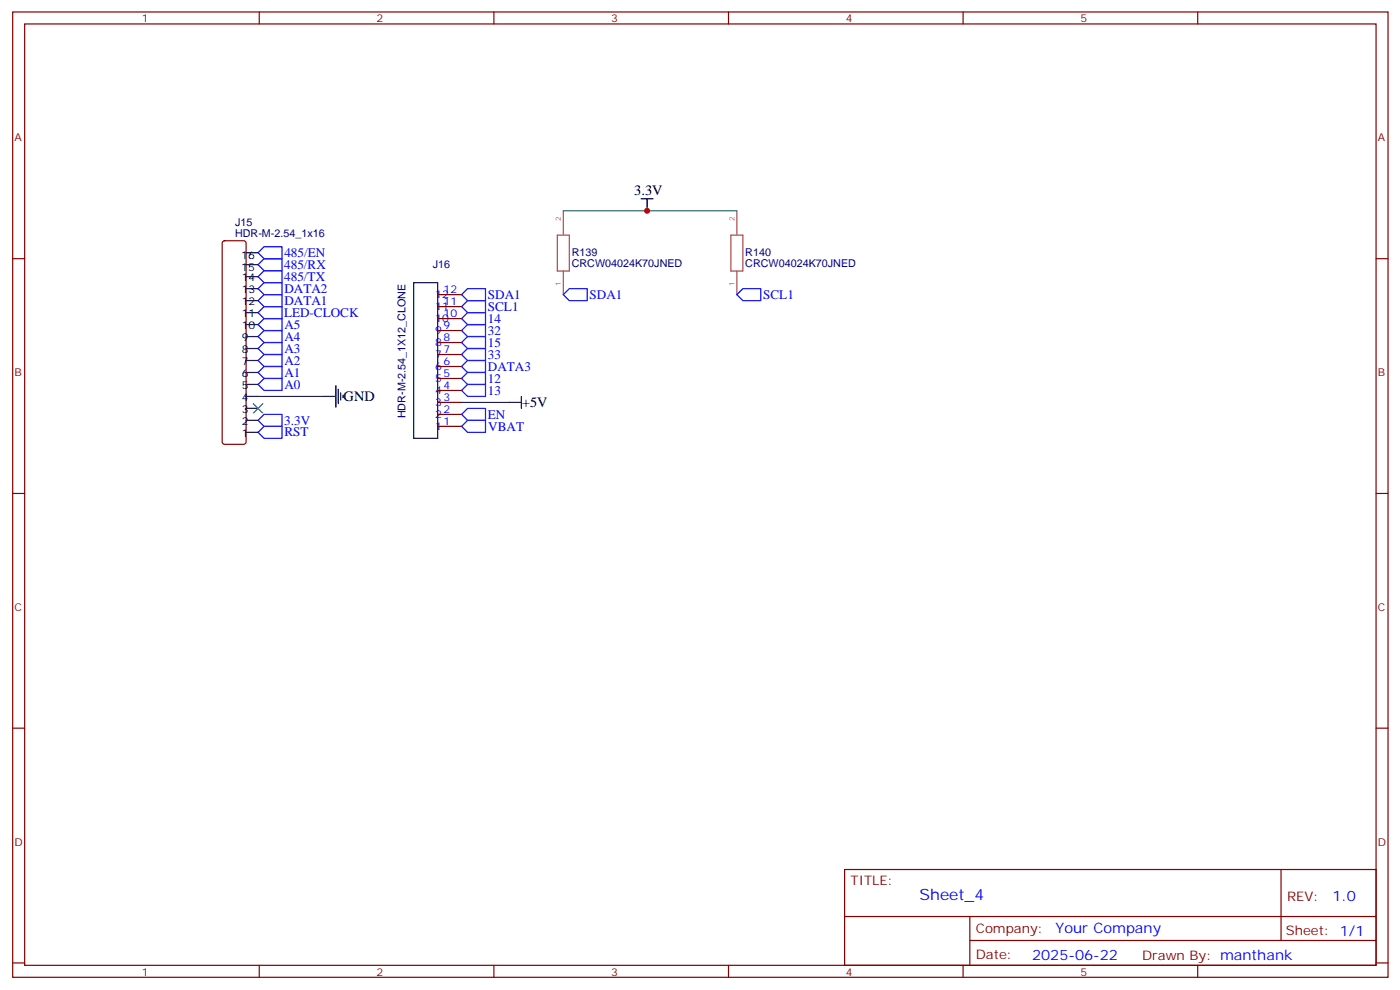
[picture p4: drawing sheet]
<svg xmlns="http://www.w3.org/2000/svg" width="413mm" height="292mm" viewBox="0 0 413 292" stroke-linecap="round" stroke-linejoin="round" font-family="sans-serif">
<g fill="none" stroke="#870000" stroke-width=".35">
<path d="M3.7 3.5h405.4v284.4h-405.4zM7.3 7.1h398.3v277.2h-398.3zM76.4 3.5v3.6M145.6 3.5v3.6M214.7 3.5v3.6M283.8 3.5v3.6M353 3.5v3.6M3.7 76.2h3.6M65.7 71.1l.5-.2h5.6l.5 .2 .2 .5v58.6l-.2 .5-.5 .2h-5.6l-.5-.3-.2-.4v-58.6zM405.6 76.2h3.5M129 97.4h7M129 93.8h7"/>
<path d="M129 90.3h7M129 86.8h7M129 118.5h7M129 115h7M129 111.5h7M129 107.9h7M129 104.4h7M129 100.9h7M129 125.6h7M129 122.1h7M3.7 145.3h3.6M405.6 145.3h3.5"/>
<path d="M3.7 214.5h3.6M405.6 214.5h3.5M248.9 256.1h156.7v28.2h-156.7zM377.5 256.1l.1 20.9M249 270h156.4M285.8 277h119.6M285.8 270v14.1M3.7 283.6h3.6M76.4 284.3v3.6M145.6 284.3v3.6M214.7 284.3v3.6M283.8 284.3v3.6"/>
<path d="M353 284.3v3.6M405.6 283.6h3.5"/>
</g>
<g fill="none" stroke="#000" stroke-width=".35">
<path d="M188.9 58.6h3.6M190.7 58.6v3.5M72.5 78h3.6M72.5 74.4h3.6M72.5 99.1h3.6M72.5 95.6h3.6M72.5 92.1h3.6M72.5 88.5h3.6M72.5 85h3.6M72.5 81.5h3.6M121.9 83.3h7.1v45.8h-7.1zM72.5 116.8h3.6"/>
<path d="M72.5 113.2h3.6M72.5 109.7h3.6M72.5 106.2h3.6M72.5 102.7h3.6M95.5 116.8h3.5M99 113.6v6.3M99.7 114.7v4.2M100.4 115.7v2.1M101.1 116.4v.7M150.1 118.5h3.6M153.7 116.8v3.5M72.5 127.4h3.6"/>
<path d="M72.5 123.8h3.6M72.5 120.3h3.6"/>
</g>
<g fill="none" stroke="#00f" stroke-width=".35">
<path d="M76.1 74.4l1.7-1.7h5.3v3.5h-5.3zM76.1 78l1.7-1.8h5.3v3.5h-5.3zM76.1 99.1l1.7-1.7h5.3v3.5h-5.3zM76.1 95.6l1.7-1.8h5.3v3.6h-5.3zM76.1 81.5l1.7-1.8h5.3v3.6h-5.3zM76.1 88.5l1.7-1.7h5.3v3.5h-5.3zM76.1 92.1l1.7-1.8h5.3v3.5h-5.3zM77.8 83.3h5.3v3.5h-5.3l-1.7-1.8zM136 86.8l1.8-1.8h5.3v3.5h-5.3zM136 90.3l1.8-1.8h5.3v3.6h-5.3zM136 93.8l1.8-1.7h5.3v3.5h-5.3zM136 97.4l1.8-1.8h5.3v3.5h-5.3z"/>
<path d="M166 86.8l1.8-1.8h5.3v3.5h-5.3zM217.2 86.8l1.7-1.8h5.3v3.5h-5.3zM76.1 113.2l1.7-1.7h5.3v3.5h-5.3zM76.1 109.7l1.7-1.8h5.3v3.6h-5.3zM76.1 106.2l1.7-1.8h5.3v3.5h-5.3zM76.1 102.7l1.7-1.8h5.3v3.5h-5.3zM136 100.9l1.8-1.8h5.3v3.6h-5.3zM136 104.4l1.8-1.7h5.3v3.5h-5.3zM136 107.9l1.8-1.7h5.3v3.5h-5.3zM136 111.5l1.8-1.8h5.3v3.5h-5.3zM136 115l1.8-1.8h5.3v3.6h-5.3zM76.1 123.8l1.7-1.7h5.3v3.5h-5.3z"/>
<path d="M77.8 125.6h5.3v3.5h-5.3l-1.7-1.7zM136 122.1l1.8-1.8h5.3v3.5h-5.3zM136 125.6l1.8-1.8h5.3v3.6h-5.3z"/>
</g>
<path d="M74.6 118.9l2.9 2.8M77.5 118.9l-2.9 2.8" fill="none" stroke="#3c3" stroke-width=".35"/>
<path d="M166 62.1h51.2M76.1 116.8h19.4M136 118.5h14.1" fill="none" stroke="#008700" stroke-width=".35"/>
<path d="M164.3 69.3h3.5v10.5h-3.5zM166 62.1v6.9M166 79.8v7M215.4 69.3h3.5v10.5h-3.5zM217.2 62.1v6.9M217.2 79.8v7" fill="none" stroke="#a64a4a" stroke-width=".35"/>
<circle cx="190.7" cy="62.1" r=".88" fill="#c00"/>
<text font-size="4.6" fill="#00f" x="271" y="265.1">Sheet_4</text>
<g font-size="4.2">
<text x="186.9" y="57.5">3.3V</text>
<text x="101.3" y="118.2">GND</text>
<text x="153.8" y="120">+5V</text>
</g>
<g font-size="4.2" fill="#00f">
<text x="392.7" y="265.4">1.0</text>
<text x="311.1" y="274.9">Your Company</text>
<text x="304.2" y="282.7">2025-06-22</text>
</g>
<g font-size="3.9" fill="#00f">
<text x="83.8" y="75.7">485/EN</text>
<text x="83.8" y="79.3">485/RX</text>
<text x="83.8" y="82.8">485/TX</text>
<text x="83.8" y="86.3">DATA2</text>
<text x="83.8" y="89.9">DATA1</text>
<text x="143.8" y="88">SDA1</text>
<text x="173.8" y="88">SDA1</text>
<text x="224.9" y="88">SCL1</text>
<text x="83.7" y="93.4">LED-CLOCK</text>
<text x="143.8" y="91.5">SCL1</text>
<text x="143.8" y="95.2">14</text>
<text x="83.8" y="100.4">A4</text>
<text x="83.8" y="96.9">A5</text>
<text x="143.8" y="98.7">32</text>
<text x="83.8" y="107.5">A2</text>
<text x="83.8" y="104">A3</text>
<text x="143.8" y="102.2">15</text>
<text x="143.8" y="105.7">33</text>
<text x="83.8" y="110.9">A1</text>
<text x="143.8" y="109.3">DATA3</text>
<text x="143.8" y="112.8">12</text>
<text x="83.8" y="114.5">A0</text>
<text x="143.8" y="116.3">13</text>
<text x="83.8" y="125">3.3V</text>
<text x="143.8" y="123.4">EN</text>
<text x="83.8" y="128.6">RST</text>
<text x="143.9" y="126.9">VBAT</text>
</g>
<g font-size="3.9" fill="#800">
<text x="250.7" y="260.7">TITLE:</text>
<text x="379.3" y="265.4">REV:</text>
<text x="287.6" y="274.9">Company:</text>
<text x="379" y="275.5">Sheet: 1/1</text>
<text x="287.6" y="282.6">Date:</text>
<text x="336.6" y="282.7">Drawn By: manthank</text>
</g>
<g font-size="3.2" fill="#800">
<text x="41.8" y="6.5">1</text>
<text x="111" y="6.5">2</text>
<text x="180.1" y="6.5">3</text>
<text x="249.3" y="6.5">4</text>
<text x="318.4" y="6.5">5</text>
<text x="4.3" y="41.6">A</text>
<text x="406.1" y="41.6">A</text>
<text x="4.3" y="110.8">B</text>
<text x="406.1" y="110.8">B</text>
<text x="4.3" y="179.9">C</text>
<text x="406.1" y="179.9">C</text>
<text x="4.3" y="249.1">D</text>
<text x="406.1" y="249.1">D</text>
<text x="41.8" y="287.3">1</text>
<text x="111" y="287.3">2</text>
<text x="180.1" y="287.3">3</text>
<text x="249.3" y="287.3">4</text>
<text x="318.4" y="287.3">5</text>
</g>
<g font-size="3.2" fill="#000080">
<text x="69.3" y="69.8">HDR-M-2.54_1x16</text>
<text x="69.3" y="66.7">J15</text>
<text x="168.5" y="75.5">R139</text>
<text x="219.6" y="75.5">R140</text>
<text x="127.6" y="79">J16</text>
<text x="168.5" y="78.7">CRCW04024K70JNED</text>
<text x="219.6" y="78.7">CRCW04024K70JNED</text>
<text x="119.5" y="123.2" transform="rotate(-90 119.5 123.2)">HDR-M-2.54_1X12_CLONE</text>
</g>
<g font-size="3.2">
<text x="71.1" y="76.2">16</text>
<text x="71.1" y="79.7">15</text>
<text x="71.2" y="82.9">14</text>
<text x="71.2" y="90">12</text>
<text x="71.2" y="86.4">13</text>
<text x="71.2" y="93.5">11</text>
<text x="71.2" y="100.5">9</text>
<text x="71.2" y="97">10</text>
<text x="71.2" y="107.6">7</text>
<text x="71.2" y="104.1">8</text>
<text x="71.2" y="111.1">6</text>
<text x="71.2" y="118.2">4</text>
<text x="71.2" y="114.7">5</text>
<text x="71.2" y="125.2">2</text>
<text x="71.2" y="121.7">3</text>
<text x="71.2" y="128.8">1</text>
</g>
<g font-size="3.2" fill="#00f">
<text x="128.3" y="87.8">12</text>
<text x="130.7" y="90">11</text>
<text x="130.7" y="86.4">12</text>
<text x="128.3" y="94.9">10</text>
<text x="128.3" y="91.4">11</text>
<text x="130.7" y="93.5">10</text>
<text x="128.3" y="102">8</text>
<text x="128.3" y="98.4">9</text>
<text x="130.7" y="100.5">8</text>
<text x="130.7" y="97">9</text>
<text x="128.3" y="105.5">7</text>
<text x="130.7" y="107.6">6</text>
<text x="130.7" y="104.1">7</text>
<text x="128.3" y="112.5">5</text>
<text x="128.3" y="109">6</text>
<text x="130.7" y="111.1">5</text>
<text x="128.3" y="119.6">3</text>
<text x="128.3" y="116.1">4</text>
<text x="130.7" y="118.2">3</text>
<text x="130.7" y="114.7">4</text>
<text x="128.3" y="123.1">2</text>
<text x="130.7" y="125.2">1</text>
<text x="130.7" y="121.7">2</text>
<text x="128.3" y="126.6">1</text>
</g>
<g font-size="2.1" fill="#a54b4b">
<text x="165.3" y="65" transform="rotate(-90 165.3 65)">2</text>
<text x="216.5" y="65" transform="rotate(-90 216.5 65)">2</text>
<text x="165.3" y="84.1" transform="rotate(-90 165.3 84.1)">1</text>
<text x="216.5" y="84.1" transform="rotate(-90 216.5 84.1)">1</text>
</g>
</svg>
